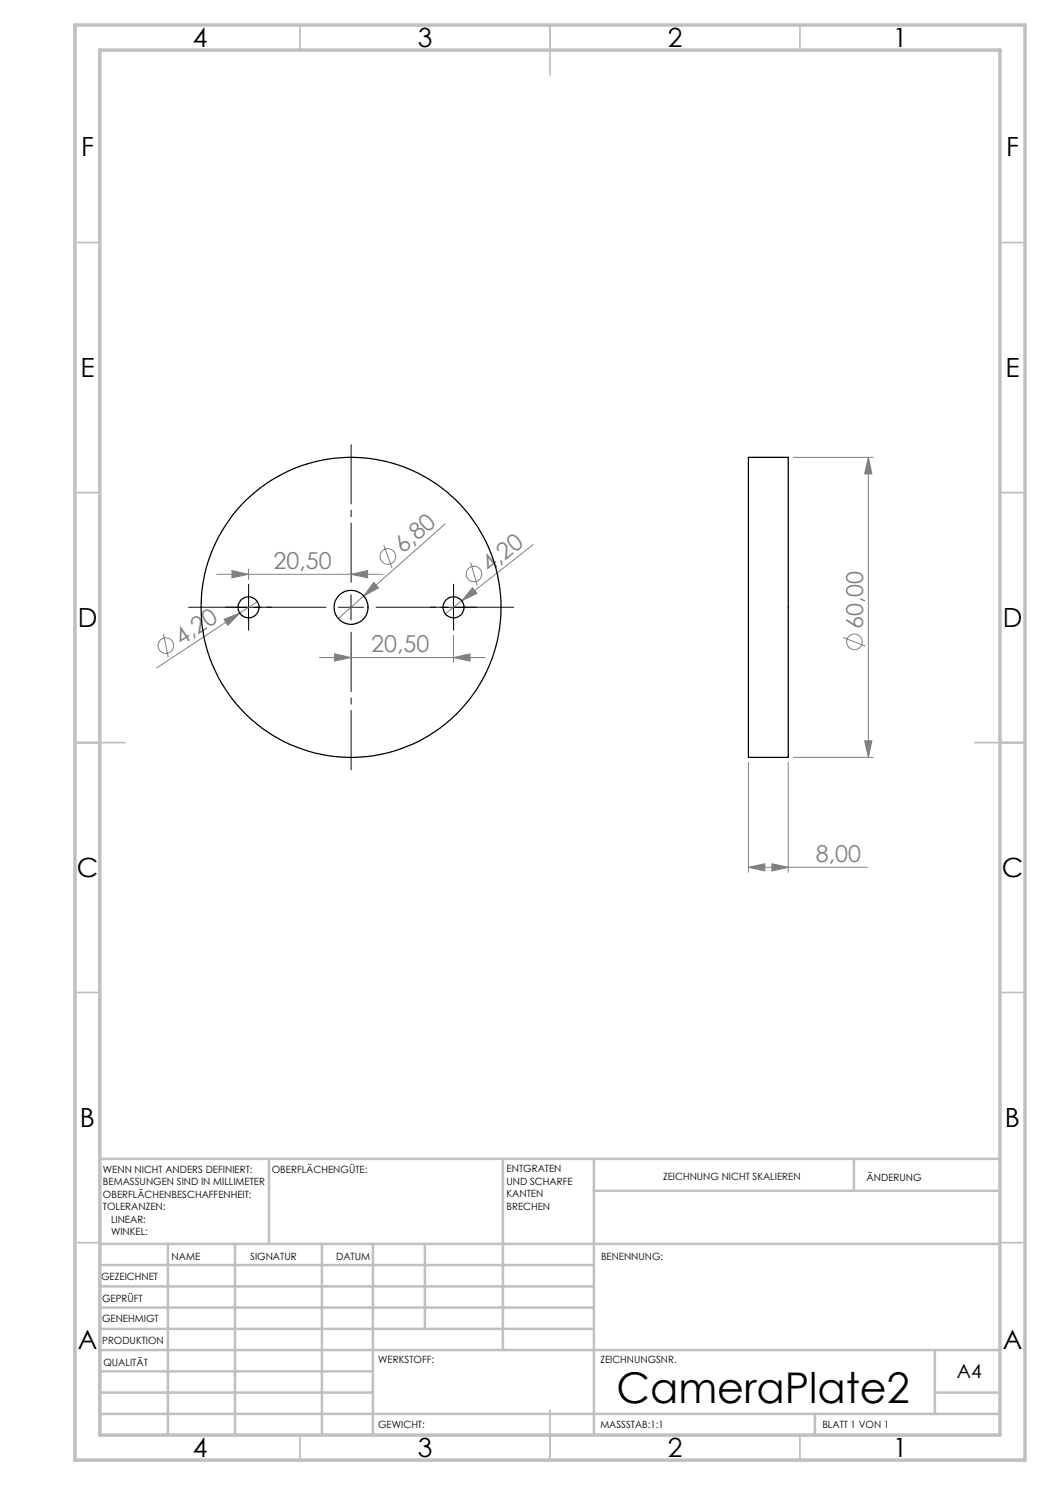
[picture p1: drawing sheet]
<svg xmlns="http://www.w3.org/2000/svg" width="210mm" height="297mm" viewBox="0 0 210 297" stroke-linecap="round" stroke-linejoin="round" font-family="sans-serif">
<g fill="none" stroke="#808080" stroke-width=".2">
<path d="M158.7 91.5h16M173.7 91.5l.7 3.3h-1.5zM173.7 91.5v60M43.4 114.9h33.2M46.4 114.1l3.3 .8-3.3 .7zM49.7 113.8v2.1M70.2 114.9l3.3-.8v1.5zM74.8 116.5l.9 1.1-3 1.6zM76.8 109l1.6 4.6M89 104.8l-21.3 18.9M94.1 112.5l1.4 4.6M94.5 117.5l.9 1.2-3 1.5z"/>
<path d="M106.6 108.9l-17.6 13.9M32.7 126.8l1 4.7M44.8 123.9l3.1-1.3-2.3 2.5zM47.9 122.6l-16.6 11M51.5 120.3l-3.6 2.3M63.9 131.5h33.1M66.9 130.8l3.3 .7-3.3 .7zM90.7 131.5l3.3-.7v1.4zM90.7 127.1v5.4M168.7 127.5l4.4 1.8M149.7 152.5v22M157.7 152.5v22"/>
<path d="M158.7 151.5h16M172.9 148.2h1.5l-.7 3.3zM149.7 173.5l3.3-.7v1.4zM149.7 173.5h23.8M154.4 172.8l3.3 .7-3.3 .7z"/>
<circle cx="77.6" cy="111.3" r="1.57"/>
<circle cx="94.8" cy="114.8" r="1.55"/>
<circle cx="33.2" cy="129.1" r="1.55"/>
<circle cx="170.9" cy="128.4" r="1.56"/>
</g>
<path d="M70.2 116.5v-27.5M65.2 121.5h-27.5M70.2 126.5v27.5M75.2 121.5h27.5" fill="none" stroke="#000" stroke-width=".2" stroke-dasharray="15.2 1.3 1.3 1.3" stroke-dashoffset="3.4"/>
<path d="M49.7 119v-2.1M90.7 119v-2.1M47.2 121.5h-2.1M49.7 124v2.1M52.2 121.5h2.1M88.2 121.5h-2.1M90.7 124v2.1M93.2 121.5h2.1" fill="none" stroke="#000" stroke-width=".2" stroke-dasharray="15.2 1.3 1.3 1.3"/>
<path d="M49.7 119v5M70.2 119v5M90.7 119v5M47.2 121.5h5M67.7 121.5h5M88.2 121.5h5" fill="none" stroke="#000" stroke-width=".2"/>
<g fill="none" stroke="#c0c0c0" stroke-width=".35">
<path d="M60 5v5M110 5v10M160 5v5M15 48.5h5M200 48.5h5M15 98.5h5M200 98.5h5M15 148.5h10M195 148.5h10M15 198.5h5M200 198.5h5M15 248.5h5"/>
<path d="M200 248.5h5M60 287v5M110 282v10M160 287v5"/>
</g>
<g fill="none" stroke="#c0c0c0" stroke-width=".5">
<path d="M53.8 231.8v17M100.6 231.8v38.2M118.8 231.8v55.2M118.8 238.2h81.2M170.8 231.8v6.4M200 231.8h-180v55.2M20 248.8h180M20 257.3h98.8M20 253h98.8M33.6 248.8v38.2M47 248.8v38.2M64.4 248.8v38.2"/>
<path d="M74.6 248.8v38.2M85 248.8v17M20 265.8h98.8M20 261.5h98.8M20 278.5h54.6M20 274.3h54.6M20 270h180M187 278.5h13M187 270v12.8M20 282.8h180M163 282.8v4.2"/>
</g>
<path d="M15 5h190v287h-190zM20 10h180v277h-180z" fill="none" stroke="#c0c0c0" stroke-width=".7"/>
<g fill="#808080">
<path d="M44.8 123.9l3.1-1.3-2.3 2.5z"/>
<path d="M94.5 117.5l.9 1.2-3 1.5z"/>
<path d="M74.8 116.5l.9 1.1-3 1.6z"/>
<path d="M70.2 114.9l3.3-.8v1.5zM46.4 114.1l3.3 .8-3.3 .7z"/>
<path d="M66.9 130.8l3.3 .7-3.3 .7zM90.7 131.5l3.3-.7v1.4zM149.7 173.5l3.3-.7v1.4zM154.4 172.8l3.3 .7-3.3 .7z"/>
<path d="M173.7 91.5l.7 3.3h-1.5zM172.9 148.2h1.5l-.7 3.3z"/>
</g>
<g fill="none" stroke="#000" stroke-width=".25">
<path d="M149.7 91.5h8v60h-8z"/>
<circle cx="49.7" cy="121.5" r="2.1"/>
<circle cx="70.2" cy="121.5" r="3.4"/>
<circle cx="70.2" cy="121.5" r="30"/>
<circle cx="90.7" cy="121.5" r="2.1"/>
</g>
<text font-size="8.5" x="123.3" y="280.6">CameraPlate2</text>
<g font-size="5.3">
<text x="38.5" y="9.5">4</text>
<text x="83.5" y="9.5">3</text>
<text x="133.6" y="9.5">2</text>
<text x="178.6" y="9.5">1</text>
<text x="16.2" y="31.2">F</text>
<text x="201.2" y="31.2">F</text>
<text x="16.1" y="75.5">E</text>
<text x="201.1" y="75.5">E</text>
<text x="15.5" y="125.5">D</text>
<text x="200.5" y="125.5">D</text>
<text x="15.4" y="175.5">C</text>
<text x="200.4" y="175.5">C</text>
<text x="16" y="225.5">B</text>
<text x="201" y="225.5">B</text>
<text x="15.5" y="269.7">A</text>
<text x="200.5" y="269.7">A</text>
<text x="38.5" y="291.5">4</text>
<text x="83.5" y="291.5">3</text>
<text x="133.6" y="291.5">2</text>
<text x="178.6" y="291.5">1</text>
</g>
<g font-size="4.7" fill="#808080">
<text x="54.7" y="113.8">20,50</text>
<text x="80.6" y="110.9" transform="rotate(-42 80.6 110.9)">6,80</text>
<text x="97.9" y="114.5" transform="rotate(-38 97.9 114.5)">4,20</text>
<text x="172.6" y="125.8" transform="rotate(-90 172.6 125.8)">60,00</text>
<text x="36.3" y="129.1" transform="rotate(-33 36.3 129.1)">4,20</text>
<text x="74.2" y="130.5">20,50</text>
<text x="163.2" y="172.4">8,00</text>
</g>
<text font-size="3.9" x="191.4" y="275.6">A4</text>
<g font-size="2">
<text x="20.6" y="234.6">WENN NICHT ANDERS DEFINIERT:</text>
<text x="20.6" y="237.1">BEMASSUNGEN SIND IN MILLIMETER</text>
<text x="20.6" y="239.6">OBERFLÄCHENBESCHAFFENHEIT:</text>
<text x="54.4" y="234.6">OBERFLÄCHENGÜTE:</text>
<text x="101.3" y="234.5">ENTGRATEN</text>
<text x="101.3" y="237">UND SCHARFE</text>
<text x="101.3" y="239.5">KANTEN</text>
<text x="132.6" y="236">ZEICHNUNG NICHT SKALIEREN</text>
<text x="173.3" y="236.2">ÄNDERUNG</text>
<text x="20.6" y="242.1">TOLERANZEN:</text>
<text x="22.2" y="244.6">LINEAR:</text>
<text x="101.3" y="242">BRECHEN</text>
<text x="22.2" y="247.1">WINKEL:</text>
<text x="34.3" y="252">NAME</text>
<text x="50" y="251.9">SIGNATUR</text>
<text x="67.2" y="251.9">DATUM</text>
<text x="120.2" y="251.9">BENENNUNG:</text>
<text x="20.2" y="256.1">GEZEICHNET</text>
<text x="20.4" y="260.3">GEPRÜFT</text>
<text x="20.4" y="264.4">GENEHMIGT</text>
<text x="20.5" y="268.8">PRODUKTION</text>
<text x="20.7" y="273.1">QUALITÄT</text>
<text x="75.6" y="272.5">WERKSTOFF:</text>
<text x="120.1" y="272.5">ZEICHNUNGSNR.</text>
<text x="75.6" y="285.5">GEWICHT:</text>
<text x="120.1" y="285.6">MASSSTAB:1:1</text>
<text x="164.5" y="285.6">BLATT 1 VON 1</text>
</g>
</svg>
